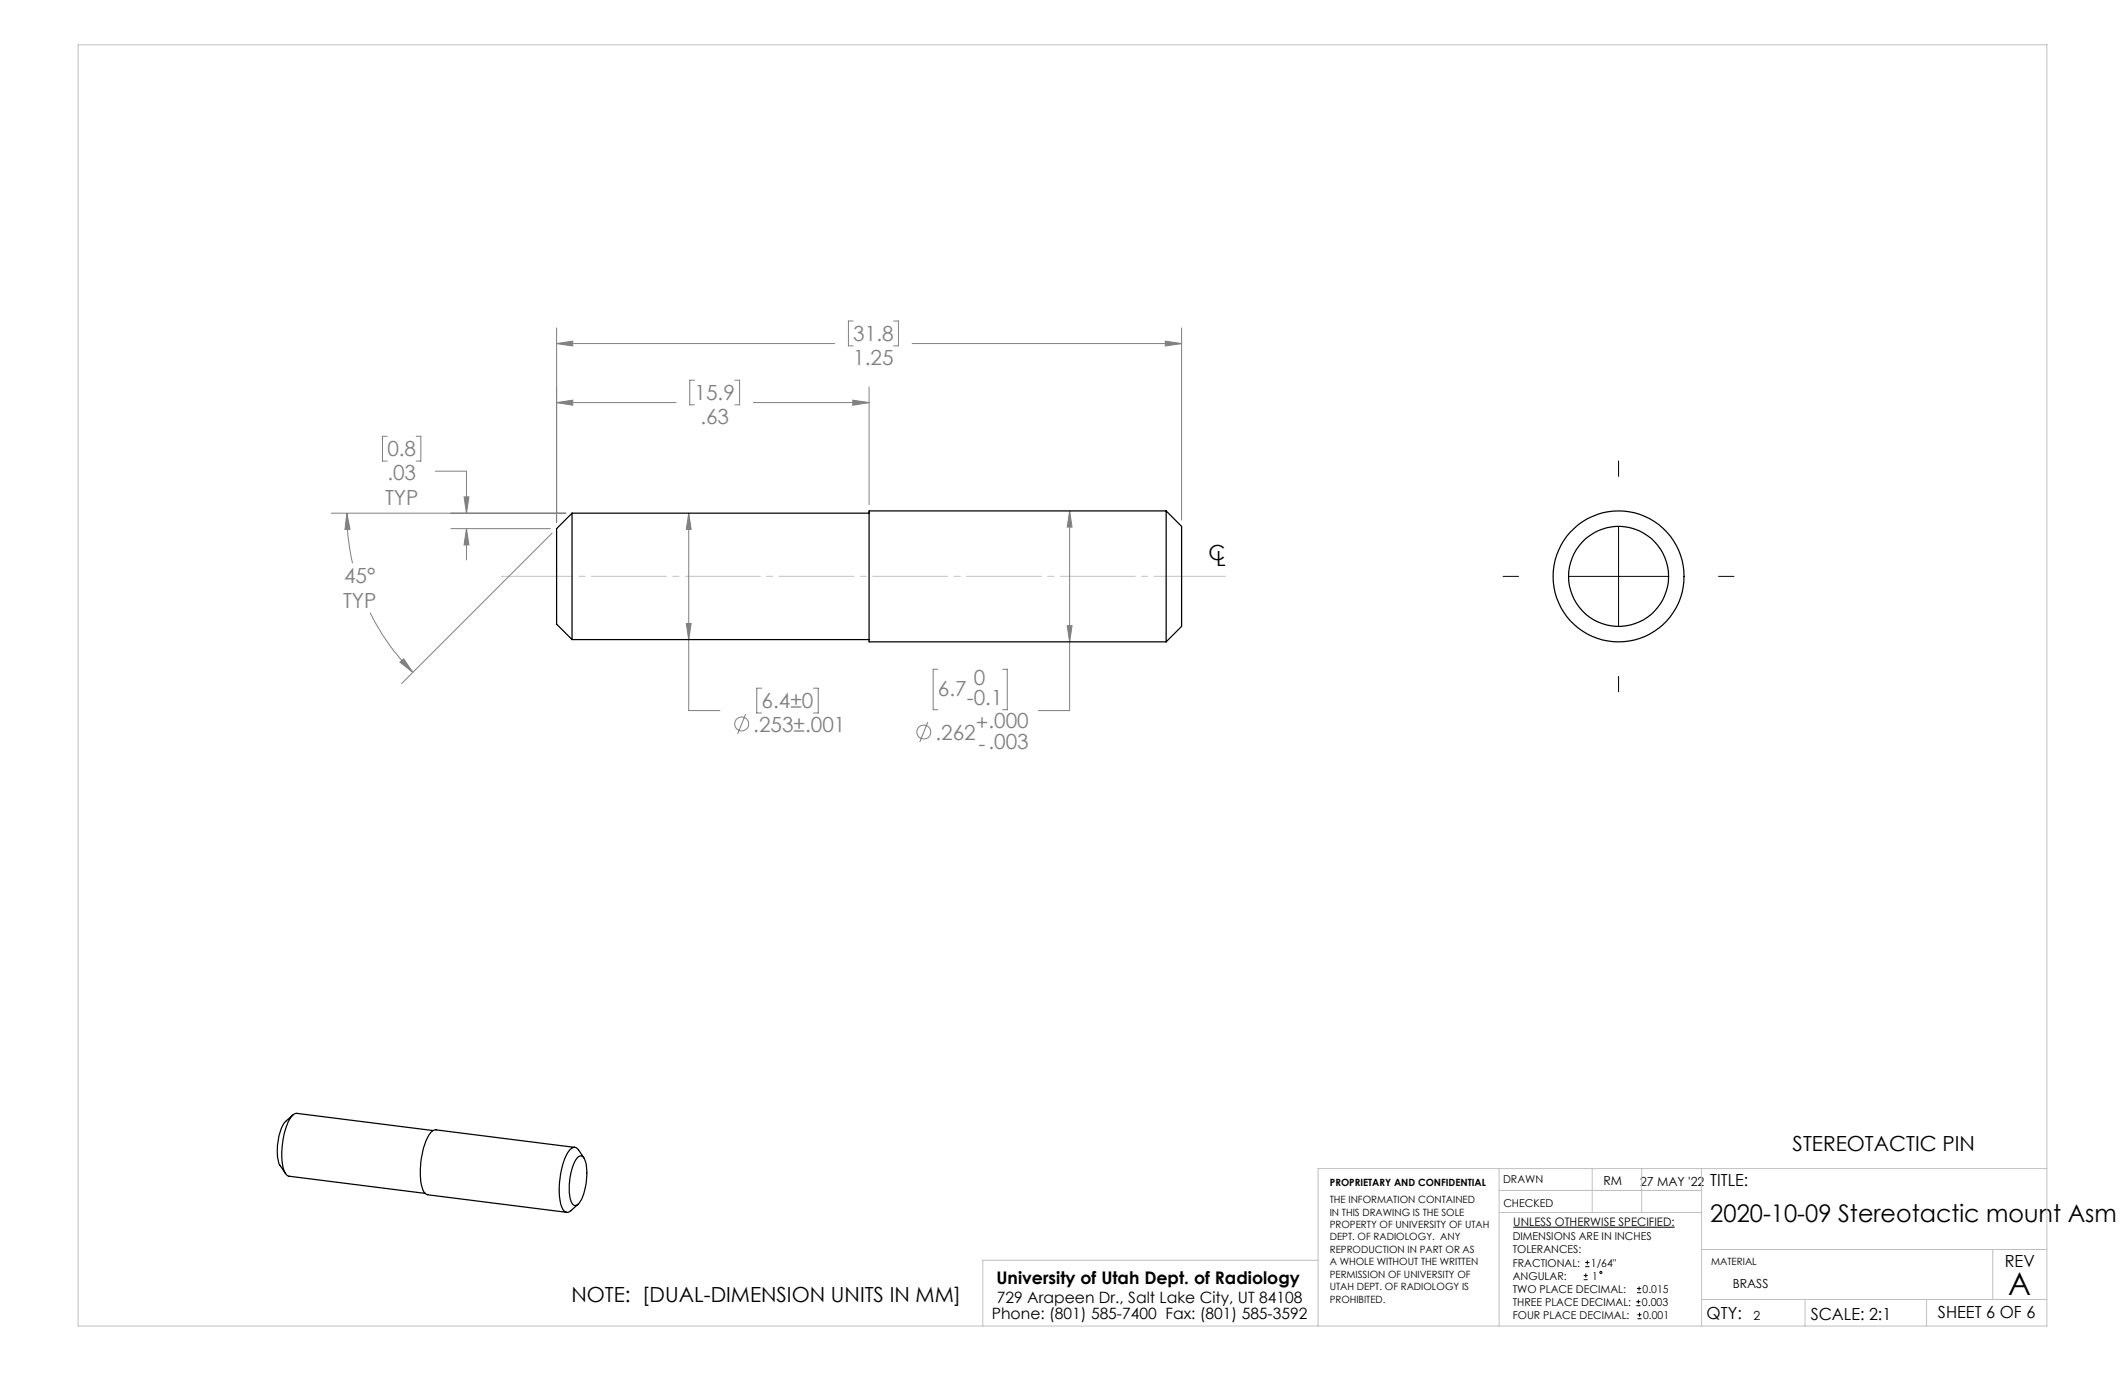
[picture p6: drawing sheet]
<svg xmlns="http://www.w3.org/2000/svg" width="432mm" height="279mm" viewBox="0 0 432 279" stroke-linecap="round" stroke-linejoin="round" font-family="sans-serif">
<g fill="none" stroke="#808080" stroke-width=".2">
<path d="M113.1 69.8l3.3-.5v1zM113.1 66.6v39.6M113.1 69.8h56.5M141.1 77.3h-.9v5h.9M149.3 77.3h1v5h-1M173.4 65.2h-1v5.1h1M176.6 78.6v24M181.6 65.2h1v5.1h-1M185.3 69.8h54.8M236.8 69.3l3.3 .5-3.3 .5zM240.1 66.6v39.1M78.7 88.7h-1v5h1"/>
<path d="M84.6 88.7h.9v5h-.9M88.4 95.7h6.4v8.6M113.1 81.8l3.3-.5v1zM113.1 81.8h24.3M153.1 81.8h23.5M173.3 81.3l3.3 .5-3.3 .5zM67.3 104.3h47.7M70.5 104.3l.6 3.3h-1zM70.5 104.3a43.4 43.4 0 0 0 1.1 10.1M91.6 107.4h20.2M94.3 101h1l-.5 3.3zM94.8 107.4l.5 3.3h-1z"/>
<path d="M94.8 107.4v6.4M112.2 108.3l-30.6 30.6M139.9 104.3l.5 3.3h-.9zM139.9 104.3v40.1h6.4M217.3 103.8l.5 3.3h-.9zM217.3 103.8v40.6h-6.3M75.2 124.5l.5 .9a44.8 44.8 0 0 0 8.2 11.2M81.3 134.5l.7-.6 1.9 2.7zM139.5 126.7h.9l-.5 3.3zM154.8 139.8h-1v5.1h1M165.3 139.8h1v5.1h-1M190.6 136h-1v8.2h1"/>
<path d="M203.7 136h1v8.2h-1M216.9 127.1h.9l-.5 3.3zM151.5 145.1l-1.6 4M188.5 146.7l-1.6 4.1"/>
<circle cx="150.7" cy="147.1" r="1.41"/>
<circle cx="187.7" cy="148.8" r="1.41"/>
</g>
<g fill="none" stroke="#000" stroke-width=".2">
<path d="M328.9 93.7v3.1M305.4 117.1h3.2M318.7 117.1h20.4M328.9 107v20.3M349.2 117.1h3.2M328.9 137.4v3.2M307.5 249.4h32.8M321.8 259.2h.8M322.1 257.4h.9M322.1 256.5h.9M322.2 258.8v.8M322.5 256.1v.9"/>
<path d="M321.8 260h.8M332.5 265.3h.8M332.5 264.5h.8M332.6 262.7h.9M332.6 261.8h.9M332.7 268h.9M332.7 267.2h.9M332.9 264.1v.8M333.1 261.4v.9M333.2 266.7v.9"/>
<circle cx="325.3" cy="258.6" r=".2"/>
</g>
<path d="M249 117.1h-147.2" fill="none" stroke="#c0c0c0" stroke-width=".2" stroke-dasharray="15.2 1.3 1.3 1.3" stroke-dashoffset=".7"/>
<g fill="none" stroke="#c0c0c0" stroke-width=".2">
<path d="M15.9 9.1h400v260.4h-400zM304.6 237.5v32M323.5 237.5v8.9M333.6 237.5v8.9M345.8 237.5v32M415.9 237.5h-148.1v32M267.8 256.1h-68.1v13.4M304.6 246.4h41.2M304.6 241.9h41.2M345.8 253.9h70.1M404.9 253.9v10.2M345.8 264.1h70.1"/>
<path d="M366.8 264.1v5.4M391.5 264.1v5.4"/>
</g>
<path d="M217.3 103.8l.5 3.3h-.9zM216.9 127.1h.9l-.5 3.3zM139.9 104.3l.5 3.3h-.9zM139.5 126.7h.9l-.5 3.3zM113.1 69.8l3.3-.5v1zM236.8 69.3l3.3 .5-3.3 .5zM173.3 81.3l3.3 .5-3.3 .5zM113.1 81.8l3.3-.5v1zM94.3 101h1l-.5 3.3zM94.8 107.4l.5 3.3h-1zM70.5 104.3l.6 3.3h-1zM81.3 134.5l.7-.6 1.9 2.7z" fill="#808080"/>
<g fill="none" stroke="#000" stroke-width=".25">
<path d="M116.2 104.3v25.7M116.2 104.3l-3.1 3.1v19.4l3.1 3.2M116.2 104.3h60.4M237 103.8v26.6M237 103.8h-60.4v26.6h60.4M237 103.8l3.1 3.2v20.3l-3.1 3.1M116.2 130h60.4M59.5 226.6l-1.4 1.3a10.2 10.2 0 0 0-1.7 7.1l.4 1.6 1.2 1.9M88 229.7l-27.7-3.5a2.54 2.54 0 0 0-1.8 1.9 15.9 15.9 0 0 0-.8 9.9l.5 .7 .5 .3 27.7 3.5M116.8 233.2l-28.2-3.6a2.19 2.19 0 0 0-1.8 1.7 16.2 16.2 0 0 0-.9 10.4l.6 .9 .4 .2 28.2 3.5M117.4 235.2a.84 .84 0 0 1 .9-.3 .84 .84 0 0 1 .6 .8 11.6 11.6 0 0 1-1.2 8.7 .88 .88 0 0 1-1 .6 .88 .88 0 0 1-.7-.9 11.9 11.9 0 0 1 1.2-8.7zM118.6 235.3l-1.1-1.7a1 1 0 0 0-1.7 0 15.2 15.2 0 0 0-2.1 9.7 4 4 0 0 0 1.2 2.9l.7 .1 1.8-1.6"/>
<circle cx="328.9" cy="117.1" r="13.3"/>
<circle cx="328.9" cy="117.1" r="10.2"/>
</g>
<text font-size="6.3" x="408.1" y="263.1">A</text>
<text font-size="4.9" x="347.5" y="248.2">2020-10-09 Stereotactic mount Asm</text>
<g font-size="4.2" fill="#808080">
<text x="173.4" y="69.3">31.8</text>
<text x="173.4" y="74.1">1.25</text>
<text x="141.1" y="81.4">15.9</text>
<text x="142.3" y="86.1">.63</text>
<text x="78.7" y="92.8">0.8</text>
<text x="78.7" y="97.5">.03</text>
<text x="78.2" y="102.5">TYP</text>
<text x="69.9" y="118.6">45°</text>
<text x="69.7" y="123.6">TYP</text>
<text x="154.8" y="143.9">6.4±0</text>
<text x="190.6" y="141.4">6.7</text>
<text x="196.5" y="143.3">-0.1</text>
<text x="197.9" y="139.2">0</text>
<text x="153.1" y="148.7">.253±.001</text>
<text x="198.3" y="148.4">+.000</text>
<text x="190.1" y="150.3">.262</text>
<text x="198.9" y="152.5">-.003</text>
</g>
<g font-size="4.2">
<text x="245.6" y="113.7">C</text>
<text x="247.1" y="114.9">L</text>
<text x="364.3" y="233.9">STEREOTACTIC PIN</text>
<text x="116.1" y="264.5">NOTE: [DUAL-DIMENSION UNITS IN MM]</text>
</g>
<text font-size="3.5" x="202.5" y="260.9">University of Utah Dept. of Radiology</text>
<g font-size="3.4">
<text x="347.5" y="240.9">TITLE:</text>
<text x="407.4" y="257.6">REV</text>
<text x="346.8" y="268.1">QTY:</text>
<text x="368" y="268.1">SCALE: 2:1</text>
<text x="393.8" y="267.9">SHEET 6 OF 6</text>
</g>
<g font-size="3.2">
<text x="201.5" y="268">Phone: (801) 585-7400 Fax: (801) 585-3592</text>
<text x="202.6" y="264.8">729 Arapeen Dr., Salt Lake City, UT 84108</text>
</g>
<g font-size="2.5">
<text x="325.8" y="240.8">RM</text>
<text x="333.3" y="240.9">27 MAY '22</text>
<text x="352.1" y="261.7">BRASS</text>
<text x="356.3" y="268.1">2</text>
</g>
<text font-size="2.4" x="307.5" y="249.1">UNLESS OTHERWISE SPECIFIED:</text>
<g font-size="2.2">
<text x="305.4" y="240.4">DRAWN</text>
<text x="305.5" y="245.3">CHECKED</text>
<text x="307.4" y="252.1">DIMENSIONS ARE IN INCHES</text>
<text x="307.4" y="254.7">TOLERANCES:</text>
<text x="307.4" y="257.4">FRACTIONAL:</text>
<text x="323.3" y="257.4">1/64&quot;</text>
<text x="307.4" y="262.7">TWO PLACE DECIMAL:</text>
<text x="307.4" y="260">ANGULAR:</text>
<text x="323.5" y="260">1</text>
<text x="333.8" y="262.7">0.015</text>
<text x="307.4" y="265.3">THREE PLACE DECIMAL:</text>
<text x="307.4" y="268">FOUR PLACE DECIMAL:</text>
<text x="333.6" y="265.3">0.003</text>
<text x="333.9" y="268">0.001</text>
</g>
<g font-size="2">
<text x="270.2" y="244.5">THE INFORMATION CONTAINED</text>
<text x="270.2" y="241.1">PROPRIETARY AND CONFIDENTIAL</text>
<text x="270.2" y="247">IN THIS DRAWING IS THE SOLE</text>
<text x="270.2" y="249.5">PROPERTY OF UNIVERSITY OF UTAH</text>
<text x="270.2" y="252.1">DEPT. OF RADIOLOGY. ANY</text>
<text x="270.2" y="254.6">REPRODUCTION IN PART OR AS</text>
<text x="270.2" y="257.1">A WHOLE WITHOUT THE WRITTEN</text>
<text x="347.7" y="257.1">MATERIAL</text>
<text x="270.2" y="259.6">PERMISSION OF UNIVERSITY OF</text>
<text x="270.2" y="262.1">UTAH DEPT. OF RADIOLOGY IS</text>
<text x="270.2" y="264.7">PROHIBITED.</text>
</g>
</svg>
